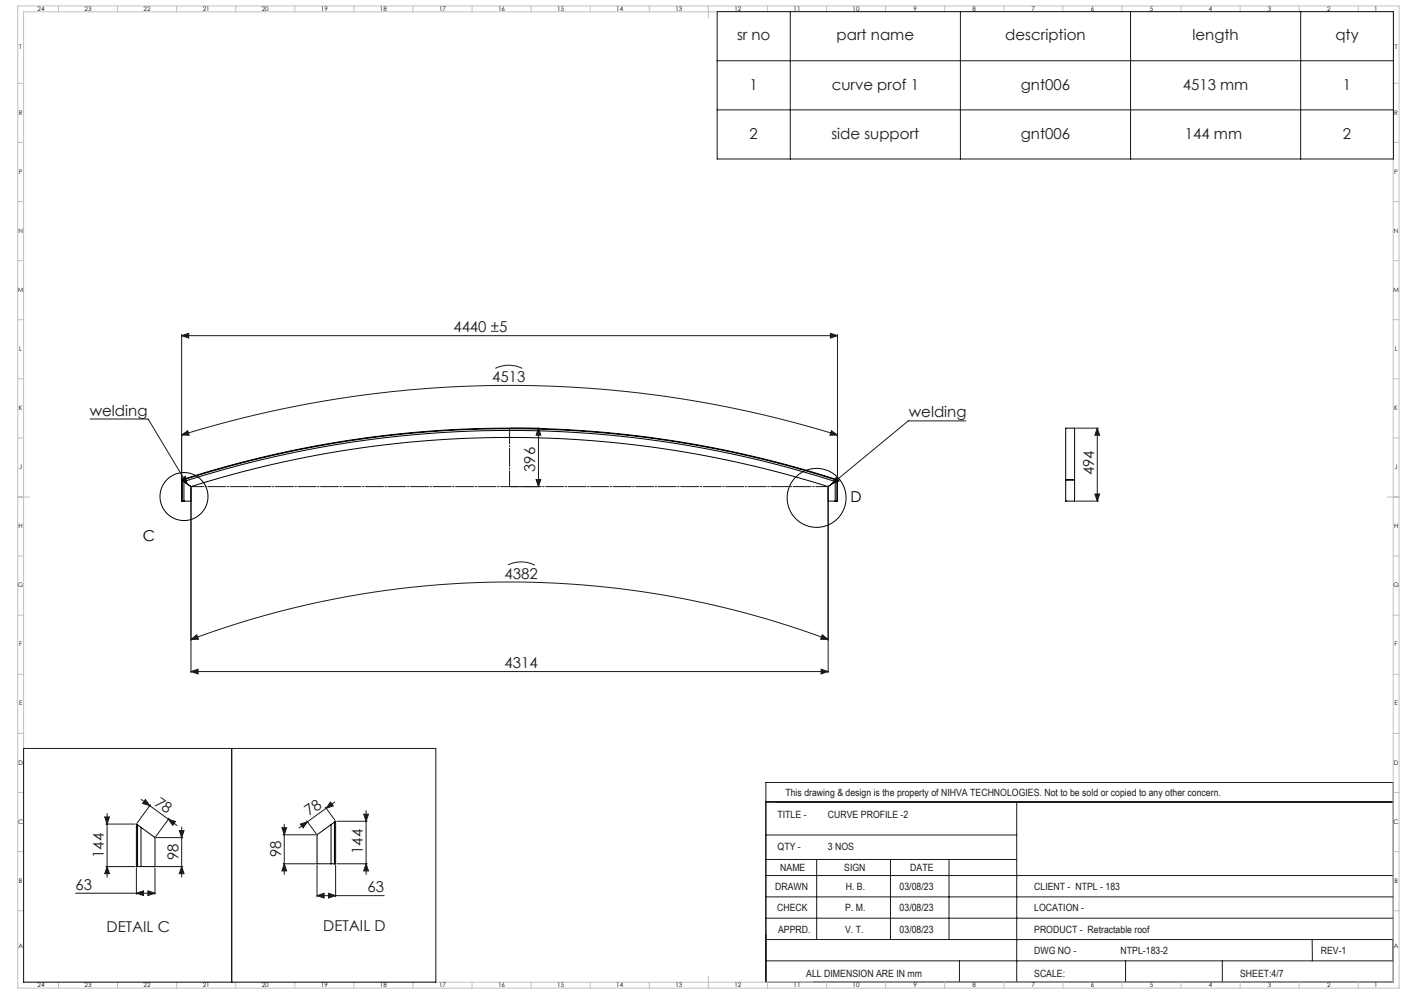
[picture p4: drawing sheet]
<svg xmlns="http://www.w3.org/2000/svg" width="1189mm" height="841mm" viewBox="0 0 1189 841" stroke-linecap="round" stroke-linejoin="round" font-family="sans-serif">
<g fill="none" stroke="#000" stroke-width=".85">
<path d="M648 678v153"/>
<circle cx="156" cy="420" r="20"/>
<circle cx="691" cy="421" r="25"/>
</g>
<g fill="none" stroke="#191924" stroke-width=".85">
<path d="M607 10h572v125h-572zM669 10v125M813 10v125M957 10v125M1101 10v125M607 51h572M607 93h572M154 284l6-2v4zM154 283v122M154 284h555M703 282l6 2-6 2zM709 283v122"/>
<path d="M419 312l1-1a25 25 0 0 1 22 1M76 355h49l33 54M817 356h-48l-65 53M154 368l5-4 1 4zM154 368a938 938 0 0 1 555 0M432 362h25M456 362l2 6h-4zM456 362v50M704 364l5 4h-7zM910 362h20M929 362l2 6h-4zM929 362v62"/>
<path d="M153 405l4-2 1 6zM162 413v156M432 412h25M454 406h4l-2 6zM701 413v156M708 404l2 3-6 2zM927 418h4l-2 6zM910 424h20M430 478a25 25 0 0 1 23 0M696 537l5 4h-6zM162 541l5-4 1 4zM162 541a772 772 0 0 1 539 0"/>
<path d="M162 568l6-2v4zM162 568h539M695 566l6 2-6 2zM20 633h349v198h-349zM196 633v198M119 676l31 22M123 677l4 5-6-2zM280 679l2 3-6 2zM283 679l-30 22M648 662h531v169h-531zM648 678h531M860 678v153"/>
<path d="M89 691h4l-2 6zM90 697h24M91 688v54M127 681l-11 15M143 693l6 2-3 3zM143 692l-11 16M154 700v42M241 697v43M254 697l6-2-3 5zM260 694l8 12M275 683l8 11M285 695h26"/>
<path d="M308 689h4l-2 6zM310 686v54M132 709h23M152 703h4l-2 6zM239 700h4l-2 6zM240 706h27M648 706h212M90 733h24M91 733l2 6h-4zM115 734v23M131 734v23M132 733h23"/>
<path d="M154 733l2 6h-4zM240 731h27M241 731l2 6h-4zM268 732v27M284 732v27M285 731h26M310 731l2 6h-4zM648 727h212M691 727v68M754 727v68M803 727v68M64 756h67"/>
<path d="M115 756l6-2v4zM125 754l6 2-6 2zM268 758l6-2v4zM268 758h57M278 756l6 2-6 2zM648 759h531M648 741h531M648 777h531M648 795h531M1110 795l1 18M648 813h531M812 813v18"/>
<path d="M953 813v18M1034 813v18"/>
</g>
<g fill="none" stroke="#c0c0c0" stroke-width=".85">
<path d="M15 5h1169v831h-1169zM20 10h1159v821h-1159zM49 5v5M99 5v5M149 5v5M199 5v5M249 5v5M299 5v5M349 5v5M399 5v5M449 5v5M499 5v5"/>
<path d="M549 5v5M599 5v10M649 5v5M699 5v5M749 5v5M799 5v5M849 5v5M899 5v5M949 5v5M999 5v5M1049 5v5M1099 5v5"/>
<path d="M1149 5v5M15 71h5M1179 71h5M15 121h5M1179 121h5M15 171h5M1179 171h5M15 221h5M1179 221h5M15 271h5M1179 271h5M15 321h5"/>
<path d="M1179 321h5M15 371h5M1179 371h5M15 421h10M1174 421h10M15 471h5M1179 471h5M15 521h5M1179 521h5M15 571h5M1179 571h5M15 621h5"/>
<path d="M1179 621h5M15 671h5M1179 671h5M15 721h5M1179 721h5M15 771h5M1179 771h5M49 831v5M99 831v5M149 831v5M199 831v5M249 831v5"/>
<path d="M299 831v5M349 831v5M399 831v5M449 831v5M499 831v5M549 831v5M599 826v10M649 831v5M699 831v5M749 831v5M799 831v5M849 831v5"/>
<path d="M899 831v5M949 831v5M999 831v5M1049 831v5M1099 831v5M1149 831v5"/>
</g>
<path d="M162 412h539" fill="none" stroke="#191924" stroke-width=".85" stroke-dasharray="15.2 1.3 1.3 1.3" stroke-dashoffset="4.7"/>
<path d="M431 412v-50" fill="none" stroke="#191924" stroke-width=".85" stroke-dasharray="15.2 1.3 1.3 1.3" stroke-dashoffset="1.9"/>
<g fill="#191924">
<path d="M153 405l4-2 1 6zM708 404l2 3-6 2z"/>
<path d="M454 406h4l-2 6zM456 362l2 6h-4z"/>
<path d="M696 537l5 4h-6zM162 541l5-4 1 4z"/>
<path d="M115 756l6-2v4zM125 754l6 2-6 2zM268 758l6-2v4zM278 756l6 2-6 2z"/>
<path d="M704 364l5 4h-7zM154 368l5-4 1 4z"/>
<path d="M254 697l6-2-3 5zM280 679l2 3-6 2z"/>
<path d="M927 418h4l-2 6zM929 362l2 6h-4zM154 733l2 6h-4zM152 703h4l-2 6zM91 733l2 6h-4zM89 691h4l-2 6z"/>
<path d="M308 689h4l-2 6zM310 731l2 6h-4zM239 700h4l-2 6zM241 731l2 6h-4z"/>
<path d="M123 677l4 5-6-2zM143 693l6 2-3 3z"/>
<path d="M162 568l6-2v4zM695 566l6 2-6 2z"/>
<path d="M154 284l6-2v4zM703 282l6 2-6 2z"/>
</g>
<g fill="none" stroke="#000" stroke-width=".85">
<path d="M154 406h.1M154 406v18h8v-12M154 406a902 902 0 0 1 555 0M154 406a901 901 0 0 1 554 0M154 406v18M154 406l2 1M156 407h.1M156 407a900 900 0 0 1 551 0M156 407v17M156 407l5 5M161 412h1M162 412a894 894 0 0 1 539 0"/>
<path d="M701 412h.1M707 407l-6 5M707 407h.1M707 407v17M708 406l-1 1M708 406h.1M708 406v18M709 406h-1M709 406v18h-8v-12M902 406v-44h7v44M902 406v18h7v-18M902 406h.1"/>
<path d="M902 406h7M909 406h.1M154 424h.1M156 424h.1M116 698l-1-1v36h1M116 698l3 2M116 698v35M280 698h.1M280 698v33M283 696l1-1v36h-16v-25l12-8M283 696l-3 2M283 696v35"/>
<path d="M119 700h.1M119 700v33M119 700l12 9v24h-15M116 733h.1M119 733h.1M280 731h.1M283 731h.1"/>
</g>
<g font-size="12.7" fill="#191924">
<text x="624" y="34">sr no</text>
<text x="708" y="34">part name</text>
<text x="851" y="34">description</text>
<text x="1009" y="34">length</text>
<text x="1130" y="34">qty</text>
<text x="634" y="76">1</text>
<text x="704" y="76">curve prof 1</text>
<text x="864" y="76">gnt006</text>
<text x="1001" y="76">4513 mm</text>
<text x="1136" y="76">1</text>
<text x="634" y="117">2</text>
<text x="704" y="117">side support</text>
<text x="864" y="117">gnt006</text>
<text x="1003" y="117">144 mm</text>
<text x="1136" y="117">2</text>
<text x="384" y="281">4440 ±5</text>
<text x="416" y="323">4513</text>
<text x="76" y="352">welding</text>
<text x="769" y="353">welding</text>
<text x="453" y="399" transform="rotate(-90 453 399)">396</text>
<text x="926" y="402" transform="rotate(-90 926 402)">494</text>
<text x="427" y="490" transform="rotate(1 427 490)">4382</text>
<text x="427" y="565">4314</text>
<text x="130" y="681" transform="rotate(36 130 681)">78</text>
<text x="262" y="691" transform="rotate(-36 262 691)">78</text>
<text x="88" y="726" transform="rotate(-90 88 726)">144</text>
<text x="238" y="725" transform="rotate(-90 238 725)">98</text>
<text x="307" y="723" transform="rotate(-90 307 723)">144</text>
<text x="151" y="728" transform="rotate(-90 151 728)">98</text>
<text x="64" y="753">63</text>
<text x="311" y="755">63</text>
<text x="90" y="789">DETAIL C</text>
<text x="274" y="787">DETAIL D</text>
</g>
<g font-size="12.7">
<text x="720" y="425">D</text>
<text x="121" y="458">C</text>
</g>
<g font-size="8.5" fill="#191924">
<text x="665" y="674">This drawing &amp; design is the property of NIHVA TECHNOLOGIES. Not to be sold or copied to any other concern.</text>
<text x="658" y="692">TITLE -</text>
<text x="701" y="692">CURVE PROFILE -2</text>
<text x="658" y="719">QTY -</text>
<text x="701" y="719">3 NOS</text>
<text x="660" y="737">NAME</text>
<text x="714" y="737">SIGN</text>
<text x="770" y="737">DATE</text>
<text x="656" y="753">DRAWN</text>
<text x="716" y="753">H. B.</text>
<text x="761" y="753">03/08/23</text>
<text x="875" y="753">CLIENT - NTPL - 183</text>
<text x="658" y="771">CHECK</text>
<text x="715" y="771">P. M.</text>
<text x="761" y="771">03/08/23</text>
<text x="875" y="771">LOCATION -</text>
<text x="659" y="789">APPRD.</text>
<text x="715" y="789">V. T.</text>
<text x="761" y="789">03/08/23</text>
<text x="875" y="789">PRODUCT - Retractable roof</text>
<text x="875" y="807">DWG NO -</text>
<text x="948" y="807">NTPL-183-2</text>
<text x="1118" y="807">REV-1</text>
<text x="682" y="826">ALL DIMENSION ARE IN mm</text>
<text x="875" y="826">SCALE:</text>
<text x="1049" y="826">SHEET:4/7</text>
</g>
<g font-size="5.3">
<text x="32" y="9">24</text>
<text x="72" y="9">23</text>
<text x="122" y="9">22</text>
<text x="172" y="9">21</text>
<text x="222" y="9">20</text>
<text x="272" y="9">19</text>
<text x="322" y="9">18</text>
<text x="372" y="9">17</text>
<text x="422" y="9">16</text>
<text x="472" y="9">15</text>
<text x="522" y="9">14</text>
<text x="572" y="9">13</text>
<text x="622" y="9">12</text>
<text x="672" y="9">11</text>
<text x="722" y="9">10</text>
<text x="773" y="9">9</text>
<text x="823" y="9">8</text>
<text x="873" y="9">7</text>
<text x="923" y="9">6</text>
<text x="973" y="9">5</text>
<text x="1023" y="9">4</text>
<text x="1073" y="9">3</text>
<text x="1123" y="9">2</text>
<text x="1163" y="9">1</text>
<text x="16" y="42">T</text>
<text x="1180" y="42">T</text>
<text x="16" y="97">R</text>
<text x="1180" y="97">R</text>
<text x="16" y="147">P</text>
<text x="1180" y="147">P</text>
<text x="16" y="197">N</text>
<text x="1180" y="197">N</text>
<text x="15" y="247">M</text>
<text x="1179" y="247">M</text>
<text x="16" y="297">L</text>
<text x="1180" y="297">L</text>
<text x="16" y="347">K</text>
<text x="1180" y="347">K</text>
<text x="16" y="397">J</text>
<text x="1180" y="397">J</text>
<text x="16" y="447">H</text>
<text x="1180" y="447">H</text>
<text x="15" y="497">G</text>
<text x="1179" y="497">G</text>
<text x="16" y="547">F</text>
<text x="1180" y="547">F</text>
<text x="16" y="597">E</text>
<text x="1180" y="597">E</text>
<text x="16" y="647">D</text>
<text x="1180" y="647">D</text>
<text x="15" y="697">C</text>
<text x="1179" y="697">C</text>
<text x="16" y="747">B</text>
<text x="1180" y="747">B</text>
<text x="16" y="802">A</text>
<text x="1180" y="802">A</text>
<text x="32" y="835">24</text>
<text x="72" y="835">23</text>
<text x="122" y="835">22</text>
<text x="172" y="835">21</text>
<text x="222" y="835">20</text>
<text x="272" y="835">19</text>
<text x="322" y="835">18</text>
<text x="372" y="835">17</text>
<text x="422" y="835">16</text>
<text x="472" y="835">15</text>
<text x="522" y="835">14</text>
<text x="572" y="835">13</text>
<text x="622" y="835">12</text>
<text x="672" y="835">11</text>
<text x="722" y="835">10</text>
<text x="773" y="835">9</text>
<text x="823" y="835">8</text>
<text x="873" y="835">7</text>
<text x="923" y="835">6</text>
<text x="973" y="835">5</text>
<text x="1023" y="835">4</text>
<text x="1073" y="835">3</text>
<text x="1123" y="835">2</text>
<text x="1163" y="835">1</text>
</g>
</svg>
